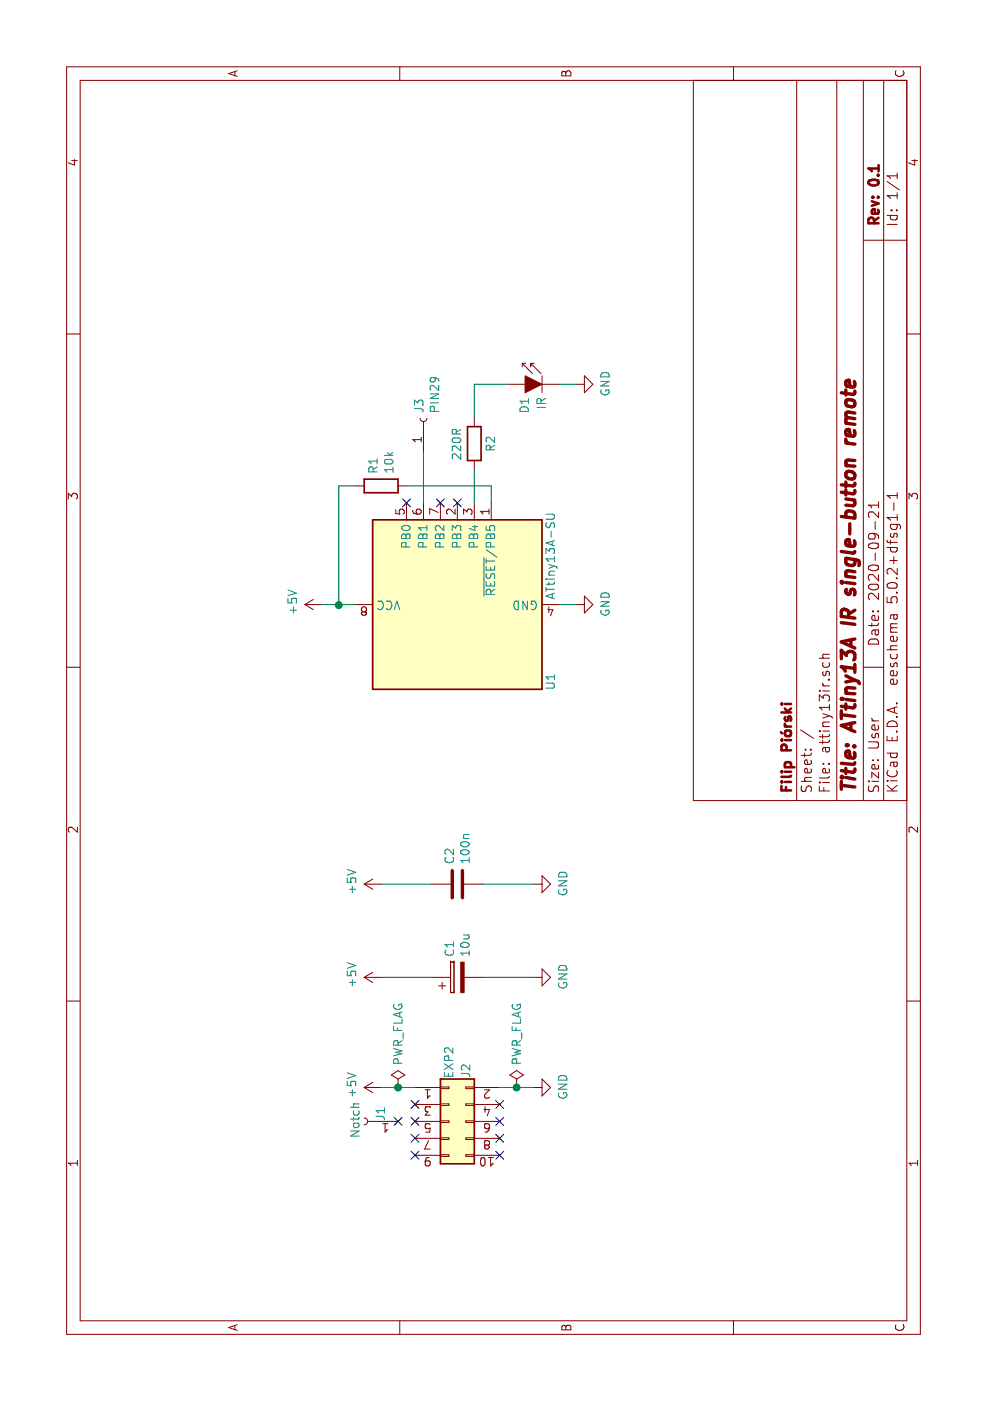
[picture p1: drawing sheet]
EESchema Schematic File Version 4
LIBS:attiny13ir-cache
EELAYER 26 0
EELAYER END
$Descr User 8268 5827
encoding utf-8
Sheet 1 1
Title "ATtiny13A IR single-button remote"
Date "2020-09-21"
Rev "0.1"
Comp "Filip Piórski"
Comment1 ""
Comment2 ""
Comment3 ""
Comment4 ""
$EndDescr
$Comp
L MCU_Microchip_ATtiny:ATtiny13A-SU U1
U 1 1
P 4700 2700
F 0 "U1" H 4300 2150 50  0000 R CNN
F 1 "ATtiny13A-SU" H 5250 2150 50  0000 R CNN
F 2 "Package_SO:SOIJ-8_5.3x5.3mm_P1.27mm" H 4700 2700 50  0001 C CIN
F 3 "http://ww1.microchip.com/downloads/en/DeviceDoc/doc8126.pdf" H 4700 2700 50  0001 C CNN
	1    4700 2700
	1    0    0    -1  
$EndComp
$Comp
L Connector_Generic:Conn_02x05_Odd_Even J2
U 1 1
P 1650 2650
F 0 "J2" V 1750 2950 50  0000 C CNN
F 1 "EXP2" V 1650 3000 50  0000 C CNN
F 2 "Connector_PinSocket_2.54mm:PinSocket_2x05_P2.54mm_Vertical" H 1650 2650 50  0001 C CNN
F 3 "~" H 1650 2650 50  0001 C CNN
	1    1650 2650
	0    1    1    0   
$EndComp
$Comp
L power:+5V #PWR01
U 1 1
P 1850 2250
F 0 "#PWR01" H 1850 2100 50  0001 C CNN
F 1 "+5V" H 1865 2423 50  0000 C CNN
F 2 "" H 1850 2250 50  0001 C CNN
F 3 "" H 1850 2250 50  0001 C CNN
	1    1850 2250
	1    0    0    -1  
$EndComp
$Comp
L power:GND #PWR02
U 1 1
P 1850 3150
F 0 "#PWR02" H 1850 2900 50  0001 C CNN
F 1 "GND" H 1855 2977 50  0000 C CNN
F 2 "" H 1850 3150 50  0001 C CNN
F 3 "" H 1850 3150 50  0001 C CNN
	1    1850 3150
	1    0    0    -1  
$EndComp
NoConn ~ 1450 2450
NoConn ~ 1550 2450
NoConn ~ 1650 2450
NoConn ~ 1750 2450
NoConn ~ 1750 2950
NoConn ~ 1650 2950
NoConn ~ 1550 2950
NoConn ~ 1450 2950
$Comp
L Connector:Conn_01x01_Female J1
U 1 1
P 1650 2150
F 0 "J1" V 1550 2150 50  0000 R CNN
F 1 "Notch" V 1700 2250 50  0000 R CNN
F 2 "Connector_PinSocket_2.54mm:PinSocket_1x01_P2.54mm_Vertical" H 1650 2150 50  0001 C CNN
F 3 "~" H 1650 2150 50  0001 C CNN
	1    1650 2150
	0    -1   -1   0   
$EndComp
$Comp
L power:+5V #PWR03
U 1 1
P 2500 2250
F 0 "#PWR03" H 2500 2100 50  0001 C CNN
F 1 "+5V" H 2515 2423 50  0000 C CNN
F 2 "" H 2500 2250 50  0001 C CNN
F 3 "" H 2500 2250 50  0001 C CNN
	1    2500 2250
	1    0    0    -1  
$EndComp
$Comp
L power:GND #PWR04
U 1 1
P 2500 3150
F 0 "#PWR04" H 2500 2900 50  0001 C CNN
F 1 "GND" H 2505 2977 50  0000 C CNN
F 2 "" H 2500 3150 50  0001 C CNN
F 3 "" H 2500 3150 50  0001 C CNN
	1    2500 3150
	1    0    0    -1  
$EndComp
$Comp
L Device:C C2
U 1 1
P 3050 2700
F 0 "C2" H 3165 2746 50  0000 L CNN
F 1 "100n" H 3165 2655 50  0000 L CNN
F 2 "Capacitor_SMD:C_0805_2012Metric_Pad1.15x1.40mm_HandSolder" H 3088 2550 50  0001 C CNN
F 3 "~" H 3050 2700 50  0001 C CNN
	1    3050 2700
	1    0    0    -1  
$EndComp
$Comp
L Device:CP C1
U 1 1
P 2500 2700
F 0 "C1" H 2618 2746 50  0000 L CNN
F 1 "10u" H 2618 2655 50  0000 L CNN
F 2 "Capacitor_SMD:C_0805_2012Metric_Pad1.15x1.40mm_HandSolder" H 2538 2550 50  0001 C CNN
F 3 "~" H 2500 2700 50  0001 C CNN
	1    2500 2700
	1    0    0    -1  
$EndComp
$Comp
L power:+5V #PWR05
U 1 1
P 3050 2250
F 0 "#PWR05" H 3050 2100 50  0001 C CNN
F 1 "+5V" H 3065 2423 50  0000 C CNN
F 2 "" H 3050 2250 50  0001 C CNN
F 3 "" H 3050 2250 50  0001 C CNN
	1    3050 2250
	1    0    0    -1  
$EndComp
$Comp
L power:GND #PWR06
U 1 1
P 3050 3150
F 0 "#PWR06" H 3050 2900 50  0001 C CNN
F 1 "GND" H 3055 2977 50  0000 C CNN
F 2 "" H 3050 3150 50  0001 C CNN
F 3 "" H 3050 3150 50  0001 C CNN
	1    3050 3150
	1    0    0    -1  
$EndComp
Wire Wire Line
	2500 2250 2500 2550
Wire Wire Line
	3050 2250 3050 2550
Wire Wire Line
	3050 2850 3050 3150
Wire Wire Line
	2500 2850 2500 3150
Wire Wire Line
	1850 2950 1850 3050
Wire Wire Line
	1850 2250 1850 2350
$Comp
L power:PWR_FLAG #FLG01
U 1 1
P 1850 2350
F 0 "#FLG01" H 1850 2425 50  0001 C CNN
F 1 "PWR_FLAG" V 1850 2478 50  0000 L CNN
F 2 "" H 1850 2350 50  0001 C CNN
F 3 "~" H 1850 2350 50  0001 C CNN
	1    1850 2350
	0    1    1    0   
$EndComp
Connection ~ 1850 2350
Wire Wire Line
	1850 2350 1850 2450
$Comp
L power:PWR_FLAG #FLG02
U 1 1
P 1850 3050
F 0 "#FLG02" H 1850 3125 50  0001 C CNN
F 1 "PWR_FLAG" V 1850 3178 50  0000 L CNN
F 2 "" H 1850 3050 50  0001 C CNN
F 3 "~" H 1850 3050 50  0001 C CNN
	1    1850 3050
	0    1    1    0   
$EndComp
Connection ~ 1850 3050
Wire Wire Line
	1850 3050 1850 3150
NoConn ~ 5300 2700
$Comp
L Device:R R1
U 1 1
P 5400 2250
F 0 "R1" H 5470 2296 50  0000 L CNN
F 1 "10k" H 5470 2205 50  0000 L CNN
F 2 "Resistor_SMD:R_0805_2012Metric_Pad1.15x1.40mm_HandSolder" V 5330 2250 50  0001 C CNN
F 3 "~" H 5400 2250 50  0001 C CNN
	1    5400 2250
	1    0    0    -1  
$EndComp
$Comp
L power:GND #PWR08
U 1 1
P 4700 3400
F 0 "#PWR08" H 4700 3150 50  0001 C CNN
F 1 "GND" H 4705 3227 50  0000 C CNN
F 2 "" H 4700 3400 50  0001 C CNN
F 3 "" H 4700 3400 50  0001 C CNN
	1    4700 3400
	1    0    0    -1  
$EndComp
$Comp
L power:+5V #PWR07
U 1 1
P 4700 1900
F 0 "#PWR07" H 4700 1750 50  0001 C CNN
F 1 "+5V" H 4715 2073 50  0000 C CNN
F 2 "" H 4700 1900 50  0001 C CNN
F 3 "" H 4700 1900 50  0001 C CNN
	1    4700 1900
	1    0    0    -1  
$EndComp
$Comp
L Connector:Conn_01x01_Female J3
U 1 1
P 5800 2500
F 0 "J3" H 5828 2526 50  0000 L CNN
F 1 "PIN29" H 5828 2435 50  0000 L CNN
F 2 "Connector_PinSocket_2.54mm:PinSocket_1x01_P2.54mm_Vertical" H 5800 2500 50  0001 C CNN
F 3 "~" H 5800 2500 50  0001 C CNN
	1    5800 2500
	1    0    0    -1  
$EndComp
Wire Wire Line
	4700 1900 4700 2000
Connection ~ 4700 2000
Wire Wire Line
	4700 2000 4700 2100
Wire Wire Line
	5400 2000 5400 2100
Wire Wire Line
	4700 2000 5400 2000
$Comp
L Device:R R2
U 1 1
P 5650 2800
F 0 "R2" V 5550 2800 50  0000 C CNN
F 1 "220R" V 5750 2800 50  0000 C CNN
F 2 "Resistor_SMD:R_0805_2012Metric_Pad1.15x1.40mm_HandSolder" V 5580 2800 50  0001 C CNN
F 3 "~" H 5650 2800 50  0001 C CNN
	1    5650 2800
	0    -1   -1   0   
$EndComp
$Comp
L LED:IR204A D1
U 1 1
P 6000 3100
F 0 "D1" V 6000 2925 50  0000 L CNN
F 1 "IR" V 5900 2950 50  0000 L CNN
F 2 "Diode_SMD:D_1812_4532Metric" H 6000 3275 50  0001 C CNN
F 3 "http://www.everlight.com/file/ProductFile/IR204-A.pdf" H 5950 3100 50  0001 C CNN
	1    6000 3100
	0    1    -1   0   
$EndComp
$Comp
L power:GND #PWR09
U 1 1
P 6000 3400
F 0 "#PWR09" H 6000 3150 50  0001 C CNN
F 1 "GND" H 6005 3227 50  0000 C CNN
F 2 "" H 6000 3400 50  0001 C CNN
F 3 "" H 6000 3400 50  0001 C CNN
	1    6000 3400
	1    0    0    -1  
$EndComp
Wire Wire Line
	6000 3400 6000 3300
Wire Wire Line
	4700 3400 4700 3300
NoConn ~ 1650 2350
Wire Wire Line
	5300 2500 5600 2500
Wire Wire Line
	5300 2900 5400 2900
Wire Wire Line
	5400 2900 5400 2400
Wire Wire Line
	5300 2800 5500 2800
Wire Wire Line
	5800 2800 6000 2800
Wire Wire Line
	6000 2800 6000 3000
NoConn ~ 5300 2600
NoConn ~ 5300 2400
$EndSCHEMATC
